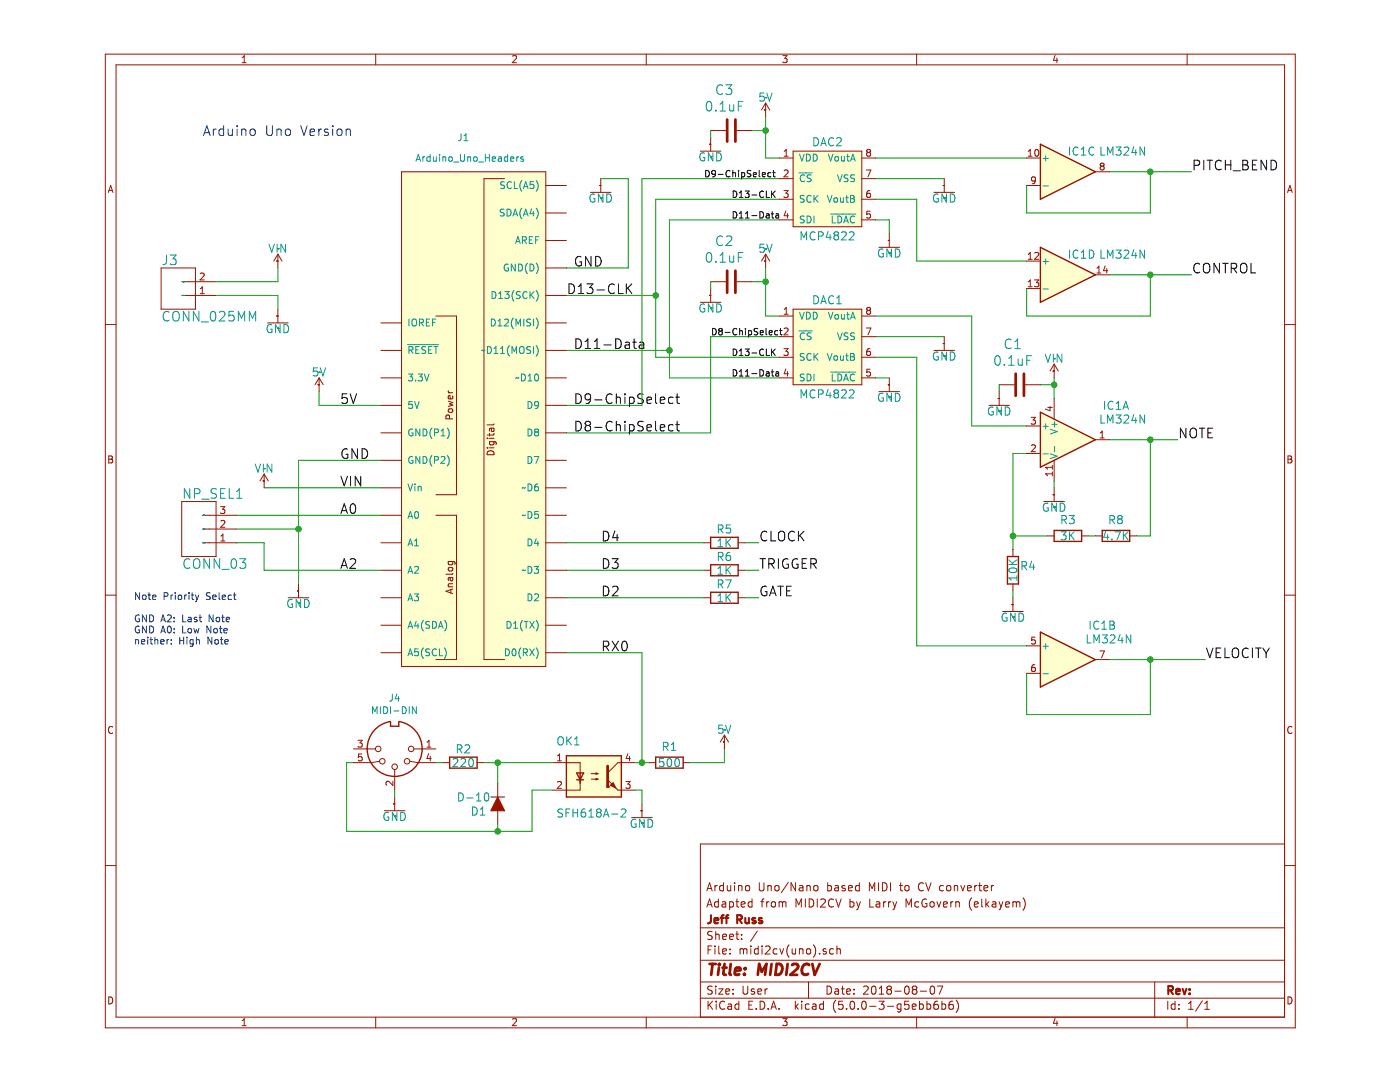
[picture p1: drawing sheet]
EESchema Schematic File Version 4
LIBS:midi2cv(uno)-cache
EELAYER 26 0
EELAYER END
$Descr User 9449 7874
encoding utf-8
Sheet 1 1
Title "MIDI2CV"
Date "2018-08-07"
Rev ""
Comp "Jeff Russ"
Comment1 "Adapted from MIDI2CV by Larry McGovern (elkayem)"
Comment2 "Arduino Uno/Nano based MIDI to CV converter"
Comment3 ""
Comment4 ""
$EndDescr
Wire Wire Line
	3750 4750 4300 4750
Wire Wire Line
	4300 4750 4300 5550
Text Label 4000 4750 0    70   ~ 0
RX0
Wire Wire Line
	4900 5550 4900 5450
Wire Wire Line
	5200 1950 5200 2050
Wire Wire Line
	5200 2050 5200 2300
Wire Wire Line
	5200 2300 5300 2300
Wire Wire Line
	5100 2050 5200 2050
Connection ~ 5200 2050
Wire Wire Line
	5200 850  5200 950 
Wire Wire Line
	5200 950  5200 1150
Wire Wire Line
	5200 1150 5300 1150
Wire Wire Line
	5100 950  5200 950 
Connection ~ 5200 950 
Wire Wire Line
	1950 2850 1950 2950
Wire Wire Line
	1950 2950 2400 2950
Text Label 2100 2950 0    70   ~ 0
5V
Wire Wire Line
	4250 5750 4300 5750
Wire Wire Line
	4300 5750 4300 5850
Wire Wire Line
	6000 1300 6500 1300
Wire Wire Line
	6000 2450 6500 2450
Wire Wire Line
	6000 1600 6100 1600
Wire Wire Line
	6100 1600 6100 1700
Wire Wire Line
	6000 2750 6100 2750
Wire Wire Line
	3750 1950 4200 1950
Wire Wire Line
	4200 1950 4200 1300
Text Label 3800 1950 0    70   ~ 0
GND
Wire Wire Line
	1200 2150 1650 2150
Wire Wire Line
	1650 2150 1650 2250
Wire Wire Line
	1800 3350 2400 3350
Wire Wire Line
	1350 3850 1800 3850
Text Label 2100 3350 0    70   ~ 0
GND
Wire Wire Line
	2200 5550 2150 5550
Wire Wire Line
	2150 5550 2150 6050
Wire Wire Line
	2800 5550 2850 5550
Wire Wire Line
	4500 2750 4500 2550
Wire Wire Line
	4500 1600 5300 1600
Wire Wire Line
	4500 2750 5300 2750
Text Label 3800 2550 0    70   ~ 0
D11-Data
Wire Wire Line
	4400 1450 5300 1450
Wire Wire Line
	4400 2600 5300 2600
Text Label 3750 2150 0    70   ~ 0
D13-CLK
Wire Wire Line
	5300 2450 4800 2450
Wire Wire Line
	4800 2450 4800 3150
Wire Wire Line
	4800 3150 3750 3150
Text Label 3800 3150 0    70   ~ 0
D8-ChipSelect
Wire Wire Line
	5300 1300 4300 1300
Wire Wire Line
	4300 2950 3750 2950
Text Label 3800 2950 0    70   ~ 0
D9-ChipSelect
Wire Wire Line
	7700 3200 8000 3200
Wire Wire Line
	8200 3200 8000 3200
Wire Wire Line
	8000 3900 8000 3200
Connection ~ 8000 3200
Text Label 8200 3200 0    70   ~ 0
NOTE
Wire Wire Line
	7100 3300 7000 3300
Wire Wire Line
	7000 3900 7250 3900
Wire Wire Line
	7000 4000 7000 3900
Connection ~ 7000 3900
Wire Wire Line
	1550 3550 2400 3550
Text Label 2100 3550 0    70   ~ 0
VIN
Wire Wire Line
	7300 2900 7300 2800
Wire Wire Line
	7300 2800 7300 2750
Wire Wire Line
	7200 2800 7300 2800
Connection ~ 7300 2800
Wire Wire Line
	1200 2050 1650 2050
Wire Wire Line
	1650 2050 1650 1950
Text Label 4000 4350 0    70   ~ 0
D2
Text Label 4000 4150 0    70   ~ 0
D3
Text Label 4000 3950 0    70   ~ 0
D4
Wire Wire Line
	5050 3950 5150 3950
Text Label 5150 3950 0    70   ~ 0
CLOCK
Wire Wire Line
	5050 4150 5150 4150
Text Label 5150 4150 0    70   ~ 0
TRIGGER
Wire Wire Line
	5050 4350 5150 4350
Text Label 5150 4350 0    70   ~ 0
GATE
Wire Wire Line
	6000 2600 6300 2600
Wire Wire Line
	6300 2600 6300 4700
Wire Wire Line
	6300 4700 7100 4700
Wire Wire Line
	7700 4800 8000 4800
Wire Wire Line
	8400 4800 8000 4800
Wire Wire Line
	8000 4800 8000 5200
Wire Wire Line
	8000 5200 7100 5200
Wire Wire Line
	7100 5200 7100 4900
Connection ~ 8000 4800
Text Label 8400 4800 0    70   ~ 0
VELOCITY
Wire Wire Line
	6000 1150 7100 1150
Wire Wire Line
	7700 1250 8000 1250
Wire Wire Line
	8300 1250 8000 1250
Wire Wire Line
	8000 1250 8000 1550
Wire Wire Line
	8000 1550 7100 1550
Wire Wire Line
	7100 1550 7100 1350
Connection ~ 8000 1250
Text Label 8300 1250 0    70   ~ 0
PITCH_BEND
Wire Wire Line
	7700 2000 8000 2000
Wire Wire Line
	8300 2000 8000 2000
Wire Wire Line
	8000 2000 8000 2300
Wire Wire Line
	8000 2300 7100 2300
Wire Wire Line
	7100 2300 7100 2100
Connection ~ 8000 2000
Text Label 8300 2000 0    70   ~ 0
CONTROL
Wire Wire Line
	6000 2300 6700 2300
Wire Wire Line
	6700 2300 6700 3100
Wire Wire Line
	6700 3100 7100 3100
Wire Wire Line
	6000 1450 6300 1450
Wire Wire Line
	6300 1450 6300 1900
Wire Wire Line
	6300 1900 7100 1900
Wire Wire Line
	1350 3750 2400 3750
Text Label 2100 3750 0    70   ~ 0
A0
Wire Wire Line
	1550 4150 2400 4150
Text Label 2100 4150 0    70   ~ 0
A2
$Comp
L Isolator:SFH617A-2X017T OK1
U 1 0 6B28BCFFDA224995
P 3950 5650
F 0 "OK1" H 3675 5875 59  0000 L BNN
F 1 "SFH618A-2" H 3675 5350 59  0000 L BNN
F 2 "midi2cv:DIP4" H 3950 5650 50  0001 C CNN
F 3 "" H 3950 5650 50  0001 C CNN
	1    3950 5650
	1    0    0    -1  
$EndComp
$Comp
L midi2cv:MCP4822 DAC1
U 1 0 1D900215E3905EBE
P 5650 2450
F 0 "DAC1" H 5650 2750 59  0000 C TNN
F 1 "MCP4822" H 5650 2000 59  0000 C BNN
F 2 "midi2cv:SOCKET-08" H 5650 2450 50  0001 C CNN
F 3 "" H 5650 2450 50  0001 C CNN
	1    5650 2450
	1    0    0    -1  
$EndComp
$Comp
L midi2cv:MCP4822 DAC2
U 1 0 3DA1A44EB251FBF8
P 5650 1300
F 0 "DAC2" H 5650 1600 59  0000 C TNN
F 1 "MCP4822" H 5650 850 59  0000 C BNN
F 2 "midi2cv:SOCKET-08" H 5650 1300 50  0001 C CNN
F 3 "" H 5650 1300 50  0001 C CNN
	1    5650 1300
	1    0    0    -1  
$EndComp
$Comp
L Device:R R1
U 1 0 F9A4582C116FFAC8
P 4500 5550
F 0 "R1" V 4350 5550 59  0000 C TNN
F 1 "500" V 4500 5550 59  0000 C CNN
F 2 "midi2cv:0207_10" H 4500 5550 50  0001 C CNN
F 3 "" H 4500 5550 50  0001 C CNN
	1    4500 5550
	0    1    1    0   
$EndComp
$Comp
L midi2cv:5V #SUPPLY0101
U 1 0 3091F2699BB82FD5
P 4900 5450
F 0 "#SUPPLY0101" H 4900 5450 50  0001 C CNN
F 1 "5V" H 4900 5560 59  0000 C BNN
F 2 "" H 4900 5450 50  0001 C CNN
F 3 "" H 4900 5450 50  0001 C CNN
	1    4900 5450
	1    0    0    -1  
$EndComp
$Comp
L midi2cv:GND #GND0101
U 1 0 BD537C42A7315E89
P 4300 5950
F 0 "#GND0101" H 4300 5950 50  0001 C CNN
F 1 "GND" H 4300 5940 59  0000 C TNN
F 2 "" H 4300 5950 50  0001 C CNN
F 3 "" H 4300 5950 50  0001 C CNN
	1    4300 5950
	1    0    0    -1  
$EndComp
$Comp
L Device:R R2
U 1 0 A65BC6C9EC36843A
P 3000 5550
F 0 "R2" V 2900 5550 59  0000 C CNN
F 1 "220" V 3000 5550 59  0000 C CNN
F 2 "midi2cv:0207_10" H 3000 5550 50  0001 C CNN
F 3 "" H 3000 5550 50  0001 C CNN
	1    3000 5550
	0    1    1    0   
$EndComp
$Comp
L Device:D_ALT D1
U 1 0 D8C79AE1DA5D11AB
P 3250 5850
F 0 "D1" V 3303 5772 59  0000 R CNN
F 1 "D-10" V 3200 5800 59  0000 R CNN
F 2 "midi2cv:D-10" H 3250 5850 50  0001 C CNN
F 3 "" H 3250 5850 50  0001 C CNN
	1    3250 5850
	0    1    1    0   
$EndComp
$Comp
L midi2cv:GND #GND0102
U 1 0 AB5AB1D6C92C8F3B
P 2500 5900
F 0 "#GND0102" H 2500 5900 50  0001 C CNN
F 1 "GND" H 2500 5890 59  0000 C TNN
F 2 "" H 2500 5900 50  0001 C CNN
F 3 "" H 2500 5900 50  0001 C CNN
	1    2500 5900
	1    0    0    -1  
$EndComp
$Comp
L midi2cv:GND #GND0103
U 1 0 3178D5F9E2B99DEF
P 6500 2550
F 0 "#GND0103" H 6500 2550 50  0001 C CNN
F 1 "GND" H 6500 2540 59  0000 C TNN
F 2 "" H 6500 2550 50  0001 C CNN
F 3 "" H 6500 2550 50  0001 C CNN
	1    6500 2550
	1    0    0    -1  
$EndComp
$Comp
L midi2cv:GND #GND0104
U 1 0 382A82296AE2E73F
P 6500 1400
F 0 "#GND0104" H 6500 1400 50  0001 C CNN
F 1 "GND" H 6500 1390 59  0000 C TNN
F 2 "" H 6500 1400 50  0001 C CNN
F 3 "" H 6500 1400 50  0001 C CNN
	1    6500 1400
	1    0    0    -1  
$EndComp
$Comp
L midi2cv:GND #GND0105
U 1 0 DAC017DF6CC61BFB
P 6100 2850
F 0 "#GND0105" H 6100 2850 50  0001 C CNN
F 1 "GND" H 6100 2840 59  0000 C TNN
F 2 "" H 6100 2850 50  0001 C CNN
F 3 "" H 6100 2850 50  0001 C CNN
	1    6100 2850
	1    0    0    -1  
$EndComp
$Comp
L midi2cv:GND #GND0106
U 1 0 217C813E6DBAC010
P 6100 1800
F 0 "#GND0106" H 6100 1800 50  0001 C CNN
F 1 "GND" H 6100 1790 59  0000 C TNN
F 2 "" H 6100 1800 50  0001 C CNN
F 3 "" H 6100 1800 50  0001 C CNN
	1    6100 1800
	1    0    0    -1  
$EndComp
$Comp
L midi2cv:5V #SUPPLY0102
U 1 0 FEF199DE7668A807
P 5200 1950
F 0 "#SUPPLY0102" H 5200 1950 50  0001 C CNN
F 1 "5V" H 5200 2060 59  0000 C BNN
F 2 "" H 5200 1950 50  0001 C CNN
F 3 "" H 5200 1950 50  0001 C CNN
	1    5200 1950
	1    0    0    -1  
$EndComp
$Comp
L midi2cv:5V #SUPPLY0103
U 1 0 CA375A159BCD8B80
P 5200 850
F 0 "#SUPPLY0103" H 5200 850 50  0001 C CNN
F 1 "5V" H 5200 960 59  0000 C BNN
F 2 "" H 5200 850 50  0001 C CNN
F 3 "" H 5200 850 50  0001 C CNN
	1    5200 850 
	1    0    0    -1  
$EndComp
$Comp
L Amplifier_Operational:LM324 IC1
U 1 0 40716F7D70C115B1
P 7400 3200
F 0 "IC1" H 7750 3450 59  0000 C CNN
F 1 "LM324N" H 7800 3350 59  0000 C CNN
F 2 "midi2cv:DIL14" H 7400 3200 50  0001 C CNN
F 3 "" H 7400 3200 50  0001 C CNN
	1    7400 3200
	1    0    0    -1  
$EndComp
$Comp
L Device:R R3
U 1 0 E219DFC9CCAB38A2
P 7400 3900
F 0 "R3" V 7250 3900 59  0000 C TNN
F 1 "3K" V 7400 3900 59  0000 C CNN
F 2 "midi2cv:0207_10" H 7400 3900 50  0001 C CNN
F 3 "" H 7400 3900 50  0001 C CNN
	1    7400 3900
	0    1    1    0   
$EndComp
$Comp
L Device:R R4
U 1 0 ADF76707DBC21EDB
P 7000 4150
F 0 "R4" H 7050 4150 59  0000 L BNN
F 1 "10K" V 7000 4150 59  0000 C CNN
F 2 "midi2cv:0207_10" H 7000 4150 50  0001 C CNN
F 3 "" H 7000 4150 50  0001 C CNN
	1    7000 4150
	1    0    0    -1  
$EndComp
$Comp
L midi2cv:GND #GND0107
U 1 0 34945832E923FEC
P 7000 4450
F 0 "#GND0107" H 7000 4450 50  0001 C CNN
F 1 "GND" H 7000 4440 59  0000 C TNN
F 2 "" H 7000 4450 50  0001 C CNN
F 3 "" H 7000 4450 50  0001 C CNN
	1    7000 4450
	1    0    0    -1  
$EndComp
$Comp
L Amplifier_Operational:LM324 IC1
U 5 0 40716F7D70C115A1
P 7400 3200
F 0 "IC1" H 7500 3325 59  0001 L BNN
F 1 "LM324N" H 7500 3000 59  0001 L BNN
F 2 "midi2cv:DIL14" H 7400 3200 50  0001 C CNN
F 3 "" H 7400 3200 50  0001 C CNN
	5    7400 3200
	1    0    0    -1  
$EndComp
$Comp
L midi2cv:GND #GND0108
U 1 0 980D51DDD5805D3F
P 7300 3650
F 0 "#GND0108" H 7300 3650 50  0001 C CNN
F 1 "GND" H 7300 3640 59  0000 C TNN
F 2 "" H 7300 3650 50  0001 C CNN
F 3 "" H 7300 3650 50  0001 C CNN
	1    7300 3650
	1    0    0    -1  
$EndComp
$Comp
L midi2cv:VIN #SUPPLY0104
U 1 0 B89FD94E0A61E534
P 1550 3550
F 0 "#SUPPLY0104" H 1550 3550 50  0001 C CNN
F 1 "VIN" H 1550 3660 59  0000 C BNN
F 2 "" H 1550 3550 50  0001 C CNN
F 3 "" H 1550 3550 50  0001 C CNN
	1    1550 3550
	1    0    0    -1  
$EndComp
$Comp
L midi2cv:VIN #SUPPLY0105
U 1 0 29F0F4D064E24A77
P 7300 2750
F 0 "#SUPPLY0105" H 7300 2750 50  0001 C CNN
F 1 "VIN" H 7300 2860 59  0000 C BNN
F 2 "" H 7300 2750 50  0001 C CNN
F 3 "" H 7300 2750 50  0001 C CNN
	1    7300 2750
	1    0    0    -1  
$EndComp
$Comp
L midi2cv:GND #GND0109
U 1 0 D0B7135E158B4DC7
P 1800 4350
F 0 "#GND0109" H 1800 4350 50  0001 C CNN
F 1 "GND" H 1800 4340 59  0000 C TNN
F 2 "" H 1800 4350 50  0001 C CNN
F 3 "" H 1800 4350 50  0001 C CNN
	1    1800 4350
	1    0    0    -1  
$EndComp
$Comp
L midi2cv:GND #GND0110
U 1 0 AA0D2878EE95B960
P 4000 1400
F 0 "#GND0110" H 4000 1400 50  0001 C CNN
F 1 "GND" H 4000 1390 59  0000 C TNN
F 2 "" H 4000 1400 50  0001 C CNN
F 3 "" H 4000 1400 50  0001 C CNN
	1    4000 1400
	1    0    0    -1  
$EndComp
$Comp
L midi2cv:5V #SUPPLY0106
U 1 0 2129DAB5137BDED3
P 1950 2850
F 0 "#SUPPLY0106" H 1950 2850 50  0001 C CNN
F 1 "5V" H 1950 2960 59  0000 C BNN
F 2 "" H 1950 2850 50  0001 C CNN
F 3 "" H 1950 2850 50  0001 C CNN
	1    1950 2850
	1    0    0    -1  
$EndComp
$Comp
L Device:R R5
U 1 0 5EE288339D27C8B9
P 4900 3950
F 0 "R5" V 4800 3950 59  0000 C CNN
F 1 "1K" V 4900 3950 59  0000 C CNN
F 2 "midi2cv:0207_10" H 4900 3950 50  0001 C CNN
F 3 "" H 4900 3950 50  0001 C CNN
	1    4900 3950
	0    1    1    0   
$EndComp
$Comp
L Device:R R6
U 1 0 5C40CB01719EC536
P 4900 4150
F 0 "R6" V 4800 4150 59  0000 C CNN
F 1 "1K" V 4900 4150 59  0000 C CNN
F 2 "midi2cv:0207_10" H 4900 4150 50  0001 C CNN
F 3 "" H 4900 4150 50  0001 C CNN
	1    4900 4150
	0    1    1    0   
$EndComp
$Comp
L Device:R R7
U 1 0 A8E0C5FD23ED3AB9
P 4900 4350
F 0 "R7" V 4800 4350 59  0000 C CNN
F 1 "1K" V 4900 4350 59  0000 C CNN
F 2 "midi2cv:0207_10" H 4900 4350 50  0001 C CNN
F 3 "" H 4900 4350 50  0001 C CNN
	1    4900 4350
	0    1    1    0   
$EndComp
$Comp
L Device:C C1
U 1 0 24498BA92B08E60C
P 7050 2800
F 0 "C1" V 7340 2850 70  0000 C CNN
F 1 "0.1uF" V 7219 2850 70  0000 C CNN
F 2 "midi2cv:CAP-PTH-SMALL-KIT" H 7050 2800 50  0001 C CNN
F 3 "" H 7050 2800 50  0001 C CNN
	1    7050 2800
	0    -1   -1   0   
$EndComp
$Comp
L midi2cv:GND #GND0111
U 1 0 C52137E8DE30151E
P 6900 2950
F 0 "#GND0111" H 6900 2950 50  0001 C CNN
F 1 "GND" H 6900 2940 59  0000 C TNN
F 2 "" H 6900 2950 50  0001 C CNN
F 3 "" H 6900 2950 50  0001 C CNN
	1    6900 2950
	1    0    0    -1  
$EndComp
$Comp
L Device:C C2
U 1 0 9E5A4EEE6A2D04C9
P 4950 2050
F 0 "C2" V 5240 2100 70  0000 C CNN
F 1 "0.1uF" V 5119 2100 70  0000 C CNN
F 2 "midi2cv:CAP-PTH-SMALL-KIT" H 4950 2050 50  0001 C CNN
F 3 "" H 4950 2050 50  0001 C CNN
	1    4950 2050
	0    -1   -1   0   
$EndComp
$Comp
L midi2cv:GND #GND0112
U 1 0 294C7E6CE480151F
P 4800 2200
F 0 "#GND0112" H 4800 2200 50  0001 C CNN
F 1 "GND" H 4800 2190 59  0000 C TNN
F 2 "" H 4800 2200 50  0001 C CNN
F 3 "" H 4800 2200 50  0001 C CNN
	1    4800 2200
	1    0    0    -1  
$EndComp
$Comp
L Device:C C3
U 1 0 5C6E95AF4273D202
P 4950 950
F 0 "C3" V 5240 1000 70  0000 C CNN
F 1 "0.1uF" V 5119 1000 70  0000 C CNN
F 2 "midi2cv:CAP-PTH-SMALL-KIT" H 4950 950 50  0001 C CNN
F 3 "" H 4950 950 50  0001 C CNN
	1    4950 950 
	0    -1   -1   0   
$EndComp
$Comp
L midi2cv:GND #GND0113
U 1 0 39169144A1A53D2B
P 4800 1100
F 0 "#GND0113" H 4800 1100 50  0001 C CNN
F 1 "GND" H 4800 1090 59  0000 C TNN
F 2 "" H 4800 1100 50  0001 C CNN
F 3 "" H 4800 1100 50  0001 C CNN
	1    4800 1100
	1    0    0    -1  
$EndComp
$Comp
L Amplifier_Operational:LM324 IC1
U 2 0 40716F7D70C115BD
P 7400 4800
F 0 "IC1" H 7650 5050 59  0000 C CNN
F 1 "LM324N" H 7700 4950 59  0000 C CNN
F 2 "midi2cv:DIL14" H 7400 4800 50  0001 C CNN
F 3 "" H 7400 4800 50  0001 C CNN
	2    7400 4800
	1    0    0    -1  
$EndComp
$Comp
L Amplifier_Operational:LM324 IC1
U 3 0 40716F7D70C115B9
P 7400 1250
F 0 "IC1" H 7500 1400 59  0000 C CNN
F 1 "LM324N" H 7800 1400 59  0000 C CNN
F 2 "midi2cv:DIL14" H 7400 1250 50  0001 C CNN
F 3 "" H 7400 1250 50  0001 C CNN
	3    7400 1250
	1    0    0    -1  
$EndComp
$Comp
L Amplifier_Operational:LM324 IC1
U 4 0 40716F7D70C115A5
P 7400 2000
F 0 "IC1" H 7500 2150 59  0000 C CNN
F 1 "LM324N" H 7800 2150 59  0000 C CNN
F 2 "midi2cv:DIL14" H 7400 2000 50  0001 C CNN
F 3 "" H 7400 2000 50  0001 C CNN
	4    7400 2000
	1    0    0    -1  
$EndComp
$Comp
L Device:R R8
U 1 0 515396650EB1C79C
P 7750 3900
F 0 "R8" V 7600 3900 59  0000 C TNN
F 1 "4.7K" V 7750 3900 59  0000 C CNN
F 2 "midi2cv:0207_10" H 7750 3900 50  0001 C CNN
F 3 "" H 7750 3900 50  0001 C CNN
	1    7750 3900
	0    1    1    0   
$EndComp
$Comp
L midi2cv:CONN_025MM J3
U 1 0 37AB1F6883A3164B
P 900 2150
F 0 "J3" H 800 2370 70  0000 L BNN
F 1 "CONN_025MM" H 800 1960 70  0000 L BNN
F 2 "midi2cv:SCREWTERMINAL-5MM-2" H 900 2150 50  0001 C CNN
F 3 "" H 900 2150 50  0001 C CNN
	1    900  2150
	1    0    0    -1  
$EndComp
$Comp
L midi2cv:VIN #SUPPLY0107
U 1 0 4894214BB162DFB5
P 1650 1950
F 0 "#SUPPLY0107" H 1650 1950 50  0001 C CNN
F 1 "VIN" H 1650 2060 59  0000 C BNN
F 2 "" H 1650 1950 50  0001 C CNN
F 3 "" H 1650 1950 50  0001 C CNN
	1    1650 1950
	1    0    0    -1  
$EndComp
$Comp
L midi2cv:GND #GND0114
U 1 0 E57BDAA378C00C8D
P 1650 2350
F 0 "#GND0114" H 1650 2350 50  0001 C CNN
F 1 "GND" H 1650 2340 59  0000 C TNN
F 2 "" H 1650 2350 50  0001 C CNN
F 3 "" H 1650 2350 50  0001 C CNN
	1    1650 2350
	1    0    0    -1  
$EndComp
$Comp
L midi2cv:CONN_03 NP_SEL1
U 1 0 1CE47E9A461FB792
P 1050 3850
F 0 "NP_SEL1" H 950 4070 70  0000 L BNN
F 1 "CONN_03" H 950 3560 70  0000 L BNN
F 2 "midi2cv:1X03" H 1050 3850 50  0001 C CNN
F 3 "" H 1050 3850 50  0001 C CNN
	1    1050 3850
	1    0    0    -1  
$EndComp
Text Notes 600  4700 0    50   ~ 0
Note Priority Select\n\nGND A2: Last Note\nGND A0: Low Note\nneither: High Note
Wire Wire Line
	7000 3300 7000 3900
Wire Wire Line
	4300 5550 4250 5550
Text Notes 1100 1000 0    71   ~ 0
Arduino Uno Version
Wire Wire Line
	4300 1300 4300 2950
Wire Wire Line
	3750 2550 4500 2550
Wire Wire Line
	4000 1300 4200 1300
Wire Wire Line
	1550 4150 1550 3950
Wire Wire Line
	1550 3950 1350 3950
Text Label 4800 2450 0    47   ~ 0
D8-ChipSelect
Text Label 4950 2600 0    47   ~ 0
D13-CLK
Text Label 4950 1600 0    47   ~ 0
D11-Data
Text Label 4950 2750 0    47   ~ 0
D11-Data
Text Label 4750 1300 0    47   ~ 0
D9-ChipSelect
Text Label 4950 1450 0    47   ~ 0
D13-CLK
$Comp
L Connector:DIN-5_180degree J4
U 1 1
P 2500 5450
F 0 "J4" H 2500 5083 50  0000 C CNN
F 1 "MIDI-DIN" H 2500 5174 50  0000 C CNN
F 2 "" H 2500 5450 50  0001 C CNN
F 3 "http://www.mouser.com/ds/2/18/40_c091_abd_e-75918.pdf" H 2500 5450 50  0001 C CNN
	1    2500 5450
	-1   0    0    1   
$EndComp
Wire Wire Line
	2500 5750 2500 5800
Wire Wire Line
	3150 5550 3250 5550
Wire Wire Line
	2150 6050 3250 6050
Wire Wire Line
	3250 6050 3250 6000
Wire Wire Line
	3250 5700 3250 5550
Connection ~ 3250 5550
Wire Wire Line
	3250 5550 3650 5550
Wire Wire Line
	3250 6050 3500 6050
Wire Wire Line
	3500 6050 3500 5750
Wire Wire Line
	3500 5750 3650 5750
Connection ~ 3250 6050
Wire Wire Line
	3750 4150 4750 4150
Wire Wire Line
	4350 5550 4300 5550
Connection ~ 4300 5550
Wire Wire Line
	4900 5550 4650 5550
Wire Wire Line
	7550 3900 7600 3900
Wire Wire Line
	7900 3900 8000 3900
Wire Wire Line
	7000 4300 7000 4350
Wire Wire Line
	7300 3500 7300 3550
Wire Wire Line
	6900 2800 6900 2850
Wire Wire Line
	4800 950  4800 1000
Wire Wire Line
	4800 2050 4800 2100
Wire Wire Line
	4400 2150 3750 2150
Wire Wire Line
	4400 1450 4400 2150
$Comp
L Arduino_Uno_R3:Arduino_Uno_Headers J1
U 1 1
P 3050 3350
F 0 "J1" H 3000 5700 50  0000 C CNN
F 1 "Arduino_Uno_Headers" H 3050 5550 50  0000 C CNN
F 2 "" H 3050 3350 50  0001 C CNN
F 3 "~" H 3050 3350 50  0001 C CNN
	1    3050 3350
	1    0    0    -1  
$EndComp
Wire Wire Line
	3750 3950 4750 3950
Wire Wire Line
	3750 4350 4750 4350
Connection ~ 4400 2150
Wire Wire Line
	4400 2150 4400 2600
Connection ~ 4500 2550
Wire Wire Line
	4500 2550 4500 1600
Wire Wire Line
	1800 3350 1800 3850
Wire Wire Line
	1800 4250 1800 3850
Connection ~ 1800 3850
$EndSCHEMATC
